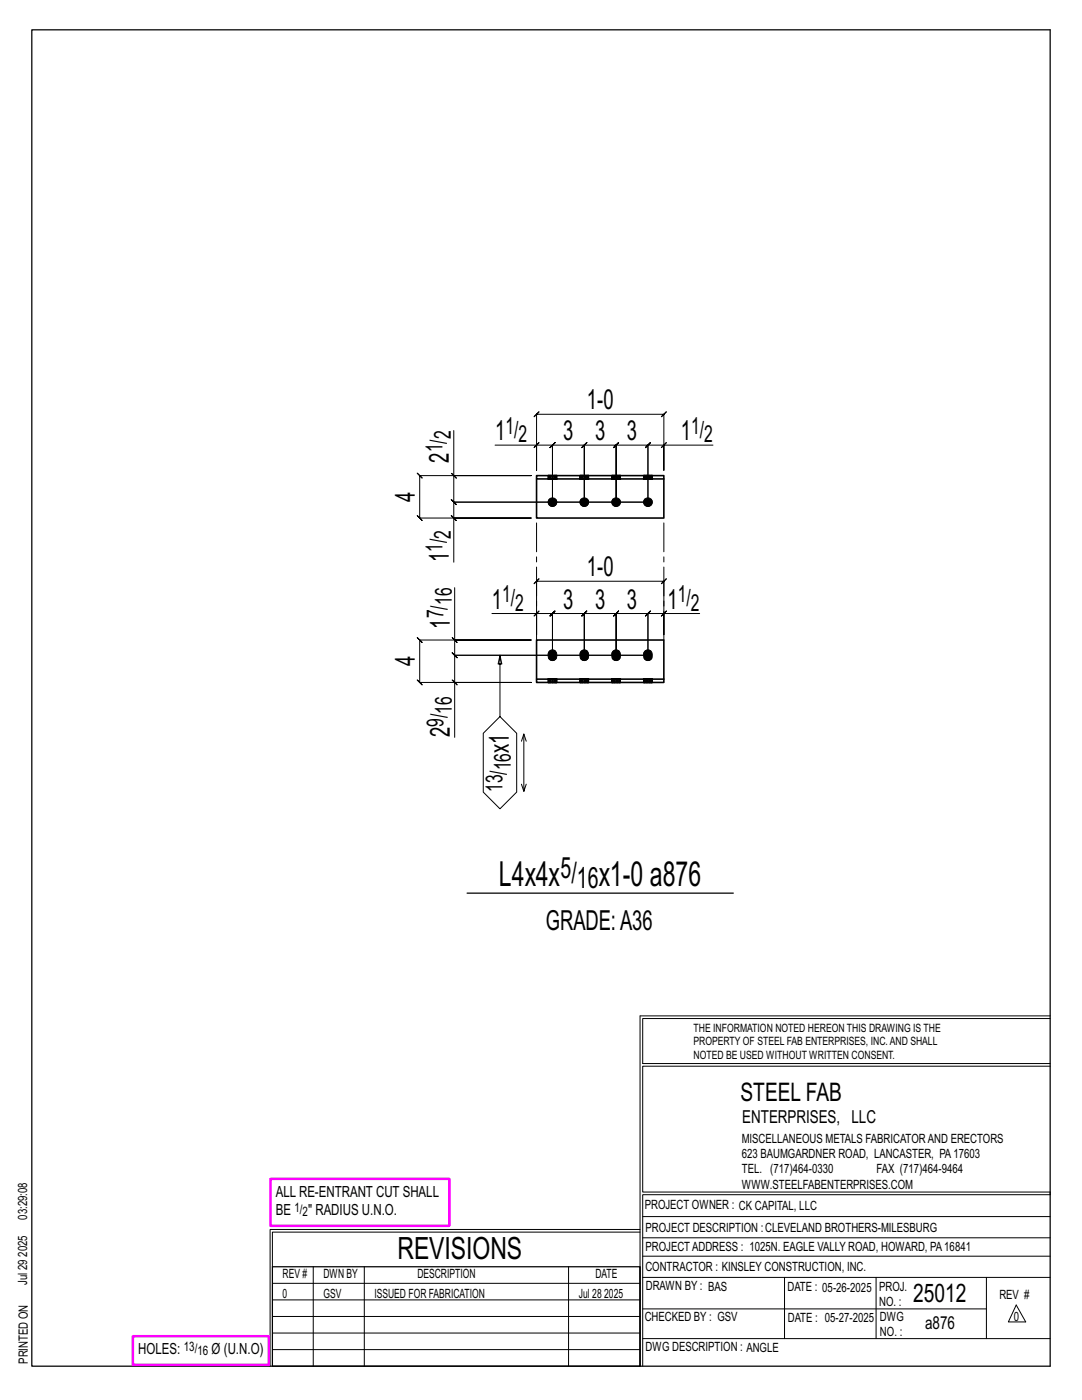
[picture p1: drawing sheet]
<svg xmlns="http://www.w3.org/2000/svg" width="216mm" height="279mm" viewBox="0 0 216 279" stroke-linecap="round" stroke-linejoin="round" font-family="sans-serif">
<g fill="none" stroke="#000" stroke-width=".2">
<path d="M90 94.4l1 1zM90.5 85.9v9h15.5h-22.3l-.5-.5 1 1-.5-.5v8.5l-.5-.5 1 1-.5-.5h22.3h-15.5v8.8M90.5 94.9v5.3l-.5-.5 1 1-.5-.5h38.8M98.8 88.8h8.3v5.1v-11.2l-.5 .5 1-1-.5 .5h25.4l-.5 .5 1-1-.5 .5v11.2v-5.1h9.8M107.1 88.8h3.1l-.5 .5 1-1-.5 .5v11.4v-11.4l-.5 .5 1-1-.5 .5h6.4l-.5 .5 1-1-.5 .5v11.4v-11.4l-.5 .5 1-1-.5 .5h6.3l-.5 .5 1-1-.5 .5v11.4v-11.4l-.5 .5 1-1-.5 .5h6.4l-.5 .5 1-1-.5 .5v11.4M107.6 88.3l-1 1zM132.5 88.8h-3.2l.5-.5-1 1 .5-.5v11.4M133 88.3l-1 1zM90 102.9l1 1zM90.7 117.3v10.4h15.3h-22.3l-.5-.5 1 1-.5-.5v8.5l-.5-.5 1 1-.5-.5h22.3h-15.3v11M129.3 100.2h-38.8l-.5-.5 1 1-.5-.5v3.2M90.2 135.7l1 1z"/>
<path d="M90.2 127.2l1 1zM90.7 127.7v3.1l-.5-.5 1 1-.5-.5h38.6M98.2 122.4h8.9v4.3v-10.7l-.5 .5 1-1-.5 .5h25.4l-.5 .5 1-1-.5 .5v10.7v-4.3h7.1M99.8 130.8l-.4 1.7h.7l-.3-1.7v12.2l-3.4 3.3v11.8l3.4 3.3 3.3-3.3v-11.8l-3.3-3.3M107.1 122.4h3.1l-.5 .5 1-1-.5 .5v8.4v-8.4l-.5 .5 1-1-.5 .5h6.4l-.5 .5 1-1-.5 .5v8.4v-8.4l-.5 .5 1-1-.5 .5h6.3l-.5 .5 1-1-.5 .5v8.4v-8.4l-.5 .5 1-1-.5 .5h6.4l-.5 .5 1-1-.5 .5v8.4M107.6 121.9l-1 1zM129.3 130.8h-38.6l-.5-.5 1 1-.5-.5v5.4M132.5 122.4h-3.2l.5-.5-1 1 .5-.5v8.4M133 121.9l-1 1zM104 147.9l.5-1.4 .5 1.4M104 156.5l.5 1.4M104.5 146.5v11.4l.5-1.4"/>
<path d="M127.7 202.7v70M127.7 202.7h81.8M209.5 203.3h-81.3v9h81.3M209.5 212.8h-81.3v25.1h81.3v.5h-81.3v34.3M54.4 259.4h73.3M54.4 256.1h73.3M62.5 252.8v19.9M72.7 252.8v19.9M113.4 252.8v19.9M127.7 245.4h-73.8v27.3M127.7 245.9h-73.3v6.9M128.2 242.8h81.3"/>
<path d="M128.2 254.9h81.3M128.2 250.7h81.3M128.2 247h81.3M156.5 254.9v12.2M174.8 254.9v12.2M196.8 254.9v12.2M54.4 269.3h73.3M54.4 266h73.3M54.4 262.7h73.3M128.2 261.2h68.6M128.2 267.1h81.3M202.8 260.4l1.9 3.4h-3.5z"/>
</g>
<path d="M6.3 6h203.2v266.7h-203.2zM93.2 178.2h53.1M54.4 252.8h73.3v19.9h-73.3z" fill="none" stroke="#000" stroke-width=".25"/>
<path d="M54 235.3h35.6v9.3h-35.6zM26.5 266.7h27.1v5.7h-27.1z" fill="none" stroke="#f0f" stroke-width=".5"/>
<g fill="#000" stroke="#000" stroke-width=".2">
<path d="M109.6 130a.91 .91 0 0 1 1.2-.1 .91 .91 0 0 1 .3 1.1 .9 .9 0 0 1-1.1 .8 .9 .9 0 0 1-.6-1.2zM116 130a.91 .91 0 0 1 1.1-.1 .91 .91 0 0 1 .3 1.1 .9 .9 0 0 1-1.1 .8 .9 .9 0 0 1-.6-1.2zM122.3 130a.91 .91 0 0 1 1.2-.1 .91 .91 0 0 1 .3 1.1 .9 .9 0 0 1-1.1 .8 .9 .9 0 0 1-.6-1.2zM128.7 130a.91 .91 0 0 1 1.1-.1 .91 .91 0 0 1 .3 1.1 .9 .9 0 0 1-1.1 .8 .9 .9 0 0 1-.6-1.2z"/>
<circle cx="110.2" cy="100.2" r=".86"/>
<circle cx="116.6" cy="100.2" r=".86"/>
<circle cx="122.9" cy="100.2" r=".86"/>
<circle cx="129.3" cy="100.2" r=".86"/>
</g>
<g fill="none" stroke="#000" stroke-width=".32">
<path d="M107.1 94.9h25.4v.7h-25.4zM107.1 95.6v7.8h25.4v-7.8M109.4 94.9h1.7M109.4 95.6h1.7M111.1 95.6h.1M115.7 94.9h1.7M115.7 95.6h1.7M117.4 95.6h.1M122.1 94.9h1.7M122.1 95.6h1.7M123.8 95.6h.1M128.4 94.9h1.7"/>
<path d="M128.4 95.6h1.7M130.1 95.6h.1M107.1 135.5h25.4v.7h-25.4zM107.1 135.5v-7.8h25.4v7.8M109.4 136.2h1.7M109.4 135.5h1.7M109.4 135.5h.1M115.7 136.2h1.7M115.7 135.5h1.7M115.7 135.5h.1M122.1 136.2h1.7M122.1 135.5h1.7"/>
<path d="M122.1 135.5h.1M128.4 136.2h1.7M128.4 135.5h1.7M128.4 135.5h.1"/>
</g>
<g fill="none" stroke="#000" stroke-width=".2" stroke-dasharray="2 1.4">
<path d="M109.4 94.9v.7zM109.4 94.9v.7M109.4 94.9h.2v.7h-.2zM109.6 94.9h.3v.7h-.3zM109.6 94.9v.7zM109.9 94.9h.3v.7h-.3zM109.9 94.9v.7zM110.2 94.9h.4v.7h-.4zM110.2 94.9v.7zM110.6 94.9h.2v.7h-.2zM110.6 94.9v.7zM110.8 94.9h.2v.7h-.2z"/>
<path d="M110.8 94.9v.7zM111 94.9l.1 .7zM111 94.9v.7zM111.1 95.6v-.7M115.7 94.9l.1 .7zM115.7 94.9v.7M115.8 94.9h.2v.7h-.2zM115.8 94.9v.7zM116 94.9h.3v.7h-.3zM116 94.9v.7zM116.3 94.9h.3v.7h-.3zM116.3 94.9v.7z"/>
<path d="M116.6 94.9h.3v.7h-.3zM116.6 94.9v.7zM116.9 94.9h.3v.7h-.3zM116.9 94.9v.7zM117.2 94.9h.2v.7h-.2zM117.2 94.9v.7zM117.4 94.9v.7zM117.4 95.6v-.7M122.1 94.9v.7zM122.1 94.9v.7M122.1 94.9h.2v.7h-.2zM122.3 94.9h.3v.7h-.3z"/>
<path d="M122.3 94.9v.7zM122.6 94.9h.3v.7h-.3zM122.6 94.9v.7zM122.9 94.9h.4v.7h-.4zM122.9 94.9v.7zM123.3 94.9h.2v.7h-.2zM123.3 94.9v.7zM123.5 94.9h.2v.7h-.2zM123.5 94.9v.7zM123.7 94.9l.1 .7zM123.7 94.9v.7zM123.8 95.6v-.7"/>
<path d="M128.4 94.9l.1 .7zM128.4 94.9v.7M128.5 94.9h.2v.7h-.2zM128.5 94.9v.7zM128.7 94.9h.3v.7h-.3zM128.7 94.9v.7zM129 94.9h.3v.7h-.3zM129 94.9v.7zM129.3 94.9h.3v.7h-.3zM129.3 94.9v.7zM129.6 94.9h.3v.7h-.3zM129.6 94.9v.7z"/>
<path d="M129.9 94.9h.2v.7h-.2zM129.9 94.9v.7zM130.1 94.9v.7zM130.1 95.6v-.7M109.4 135.5v.7zM109.4 135.5v.7M109.4 135.5h.2v.7h-.2zM109.6 135.5h.3v.7h-.3zM109.6 135.5v.7zM109.6 130a.91 .91 0 0 1 1.2-.1 .91 .91 0 0 1 .3 1.1 .9 .9 0 0 1-1.1 .8 .9 .9 0 0 1-.6-1.2zM109.9 135.5h.3v.7h-.3zM109.9 135.5v.7z"/>
<path d="M110.2 135.5v.7zM110.2 135.5h.4v.7h-.4zM110.6 135.5v.7zM110.6 135.5h.2v.7h-.2zM110.8 135.5v.7zM110.8 135.5h.2v.7h-.2zM111 135.5v.7zM111.1 135.5v.7v-.7M111.1 136.2v-.7M115.7 135.5l.1 .7zM115.7 135.5v.7M115.8 135.5h.2v.7h-.2z"/>
<path d="M115.8 135.5v.7zM116 135.5h.3v.7h-.3zM116 135.5v.7zM116 130a.91 .91 0 0 1 1.1-.1 .91 .91 0 0 1 .3 1.1 .9 .9 0 0 1-1.1 .8 .9 .9 0 0 1-.6-1.2zM116.3 135.5h.3v.7h-.3zM116.3 135.5v.7zM116.6 135.5v.7zM116.6 135.5h.3v.7h-.3zM116.9 135.5v.7zM116.9 135.5h.3v.7h-.3zM117.2 135.5v.7zM117.2 135.5h.2v.7h-.2z"/>
<path d="M117.4 135.5v.7zM117.4 135.5v.7v-.7M117.4 136.2v-.7M122.1 135.5v.7zM122.1 135.5v.7M122.1 135.5h.2v.7h-.2zM122.3 135.5h.3v.7h-.3zM122.3 135.5v.7zM122.3 130a.91 .91 0 0 1 1.2-.1 .91 .91 0 0 1 .3 1.1 .9 .9 0 0 1-1.1 .8 .9 .9 0 0 1-.6-1.2zM122.6 135.5h.3v.7h-.3zM122.6 135.5v.7zM122.9 135.5v.7z"/>
<path d="M122.9 135.5h.4v.7h-.4zM123.3 135.5v.7zM123.3 135.5h.2v.7h-.2zM123.5 135.5v.7zM123.5 135.5h.2v.7h-.2zM123.7 135.5v.7zM123.8 135.5v.7v-.7M123.8 136.2v-.7M128.4 135.5l.1 .7zM128.4 135.5v.7M128.5 135.5h.2v.7h-.2zM128.5 135.5v.7z"/>
<path d="M128.7 135.5h.3v.7h-.3zM128.7 135.5v.7zM128.7 130a.91 .91 0 0 1 1.1-.1 .91 .91 0 0 1 .3 1.1 .9 .9 0 0 1-1.1 .8 .9 .9 0 0 1-.6-1.2zM129 135.5h.3v.7h-.3zM129 135.5v.7zM129.3 135.5v.7zM129.3 135.5h.3v.7h-.3zM129.6 135.5v.7zM129.6 135.5h.3v.7h-.3zM129.9 135.5v.7zM129.9 135.5h.2v.7h-.2zM130.1 135.5v.7z"/>
<path d="M130.1 135.5v.7v-.7M130.1 136.2v-.7"/>
<circle cx="110.2" cy="100.2" r=".86"/>
<circle cx="116.6" cy="100.2" r=".86"/>
<circle cx="122.9" cy="100.2" r=".86"/>
<circle cx="129.3" cy="100.2" r=".86"/>
</g>
<path d="M107.1 127.7v-24.3M132.5 127.7v-24.3" fill="none" stroke="#000" stroke-width=".2" stroke-dasharray="5.8 1 1 1"/>
<g font-size="6.9">
<text x="99.6" y="176.8">L4x4x</text>
<text x="119.5" y="176.8">x1-0 a876</text>
</g>
<text font-size="6.1" x="79.3" y="251.3">REVISIONS</text>
<g font-size="5.9">
<text x="111.9" y="175.2">5/</text>
<text x="115.1" y="177.3">16</text>
</g>
<g font-size="5.5">
<text x="117.1" y="81.7">1-0</text>
<text x="98.8" y="87.8">1</text>
<text x="112.4" y="87.8">3</text>
<text x="118.7" y="87.8">3</text>
<text x="125.1" y="87.8">3</text>
<text x="135.9" y="87.8">1</text>
<text x="89.6" y="92.3" transform="rotate(-90 89.6 92.3)">2</text>
<text x="82.8" y="100.2" transform="rotate(-90 82.8 100.2)">4</text>
<text x="89.6" y="112.2" transform="rotate(-90 89.6 112.2)">1</text>
<text x="117.1" y="115">1-0</text>
<text x="89.7" y="125.4" transform="rotate(-90 89.7 125.4)">1</text>
<text x="98.2" y="121.5">1</text>
<text x="112.4" y="121.5">3</text>
<text x="118.7" y="121.5">3</text>
<text x="125.1" y="121.5">3</text>
<text x="133.2" y="121.5">1</text>
<text x="82.8" y="133" transform="rotate(-90 82.8 133)">4</text>
<text x="89.7" y="147.2" transform="rotate(-90 89.7 147.2)">2</text>
<text x="101.5" y="150.2" transform="rotate(-90 101.5 150.2)">x1</text>
<text x="108.9" y="185.5">GRADE:A36</text>
</g>
<g font-size="5.1">
<text x="147.8" y="219.8">STEEL FAB</text>
<text x="182.2" y="259.9">25012</text>
</g>
<g font-size="4.7">
<text x="90" y="87.7" transform="rotate(-90 90 87.7)">2</text>
<text x="100.8" y="86.6">1/</text>
<text x="103.4" y="88.3">2</text>
<text x="137.9" y="86.6">1/</text>
<text x="140.5" y="88.3">2</text>
<text x="88.3" y="90.3" transform="rotate(-90 88.3 90.3)">1/</text>
<text x="90" y="107.5" transform="rotate(-90 90 107.5)">2</text>
<text x="88.3" y="110.2" transform="rotate(-90 88.3 110.2)">1/</text>
<text x="88.5" y="123.4" transform="rotate(-90 88.5 123.4)">7/</text>
<text x="90.1" y="120.8" transform="rotate(-90 90.1 120.8)">16</text>
<text x="100.2" y="120.2">1/</text>
<text x="102.8" y="121.9">2</text>
<text x="135.3" y="120.2">1/</text>
<text x="137.9" y="121.9">2</text>
<text x="90.1" y="142.5" transform="rotate(-90 90.1 142.5)">16</text>
<text x="88.5" y="145.1" transform="rotate(-90 88.5 145.1)">9/</text>
<text x="102" y="153.7" transform="rotate(-90 102 153.7)">16</text>
<text x="100.3" y="158.1" transform="rotate(-90 100.3 158.1)">13/</text>
</g>
<g font-size="3.6">
<text x="148.1" y="224.1">ENTERPRISES, LLC</text>
<text x="184.6" y="265.2">a876</text>
</g>
<g font-size="3.1">
<text x="55" y="238.9">ALL RE-ENTRANT CUT SHALL</text>
<text x="55" y="242.5">BE</text>
<text x="61.5" y="242.5">&quot; RADIUS U.N.O.</text>
<text x="27.6" y="270.2">HOLES:</text>
<text x="42.2" y="270.2">Ø (U.N.O)</text>
</g>
<g font-size="2.6">
<text x="58.8" y="241.8">1/</text>
<text x="60.4" y="242.7">2</text>
<text x="36.7" y="269.6">13/</text>
<text x="39.4" y="270.5">16</text>
</g>
<g font-size="2.5">
<text x="148" y="231.2">623 BAUMGARDNER ROAD, LANCASTER, PA17603</text>
<text x="148" y="228.1">MISCELLANEOUS METALS FABRICATORAND ERECTORS</text>
<text x="148" y="237.2">WWW.STEELFABENTERPRISES.COM</text>
<text x="148" y="234.2">TEL. (717)464-0330</text>
<text x="174.9" y="234.2">FAX (717)464-9464</text>
<text x="5.4" y="243.4" transform="rotate(-90 5.4 243.4)">03:29:08</text>
<text x="128.7" y="241.3">PROJECT OWNER : CK CAPITAL, LLC</text>
<text x="128.8" y="246">PROJECT DESCRIPTION :CLEVELAND BROTHERS-MILESBURG</text>
<text x="5.4" y="250.8" transform="rotate(-90 5.4 250.8)">2025</text>
<text x="128.8" y="249.7">PROJECTADDRESS : 1025N. EAGLE VALLY ROAD, HOWARD, PA16841</text>
<text x="5.4" y="256.5" transform="rotate(-90 5.4 256.5)">Jul 29</text>
<text x="56.4" y="255">REV #</text>
<text x="64.5" y="255">DWN BY</text>
<text x="83.3" y="255">DESCRIPTION</text>
<text x="118.8" y="255">DATE</text>
<text x="128.8" y="253.7">CONTRACTOR : KINSLEY CONSTRUCTION, INC.</text>
<text x="128.9" y="257.5">DRAWN BY : BAS</text>
<text x="157.1" y="257.6">DATE : 05-26-2025</text>
<text x="175.4" y="257.7">PROJ.</text>
<text x="56.4" y="259">0</text>
<text x="64.5" y="259">GSV</text>
<text x="74.7" y="259">ISSUED FOR FABRICATION</text>
<text x="115.5" y="259">Jul 28</text>
<text x="120.6" y="259">2025</text>
<text x="128.6" y="263.7">CHECKED BY : GSV</text>
<text x="157.2" y="263.7">DATE : 05-27-2025</text>
<text x="175.4" y="260.7">NO. :</text>
<text x="175.6" y="263.7">DWG</text>
<text x="199.4" y="259.2">REV #</text>
<text x="202.3" y="263.7">0</text>
<text x="128.8" y="269.7">DWG DESCRIPTION : ANGLE</text>
<text x="175.6" y="266.7">NO. :</text>
<text x="5.5" y="272.2" transform="rotate(-90 5.5 272.2)">PRINTED ON</text>
</g>
<g font-size="2.3">
<text x="138.4" y="208.6">PROPERTY OF STEEL FAB ENTERPRISES, INC.AND SHALL</text>
<text x="138.4" y="205.9">THE INFORMATION NOTED HEREON THIS DRAWING IS THE</text>
<text x="138.4" y="211.3">NOTED BE USED WITHOUT WRITTEN CONSENT.</text>
</g>
</svg>
